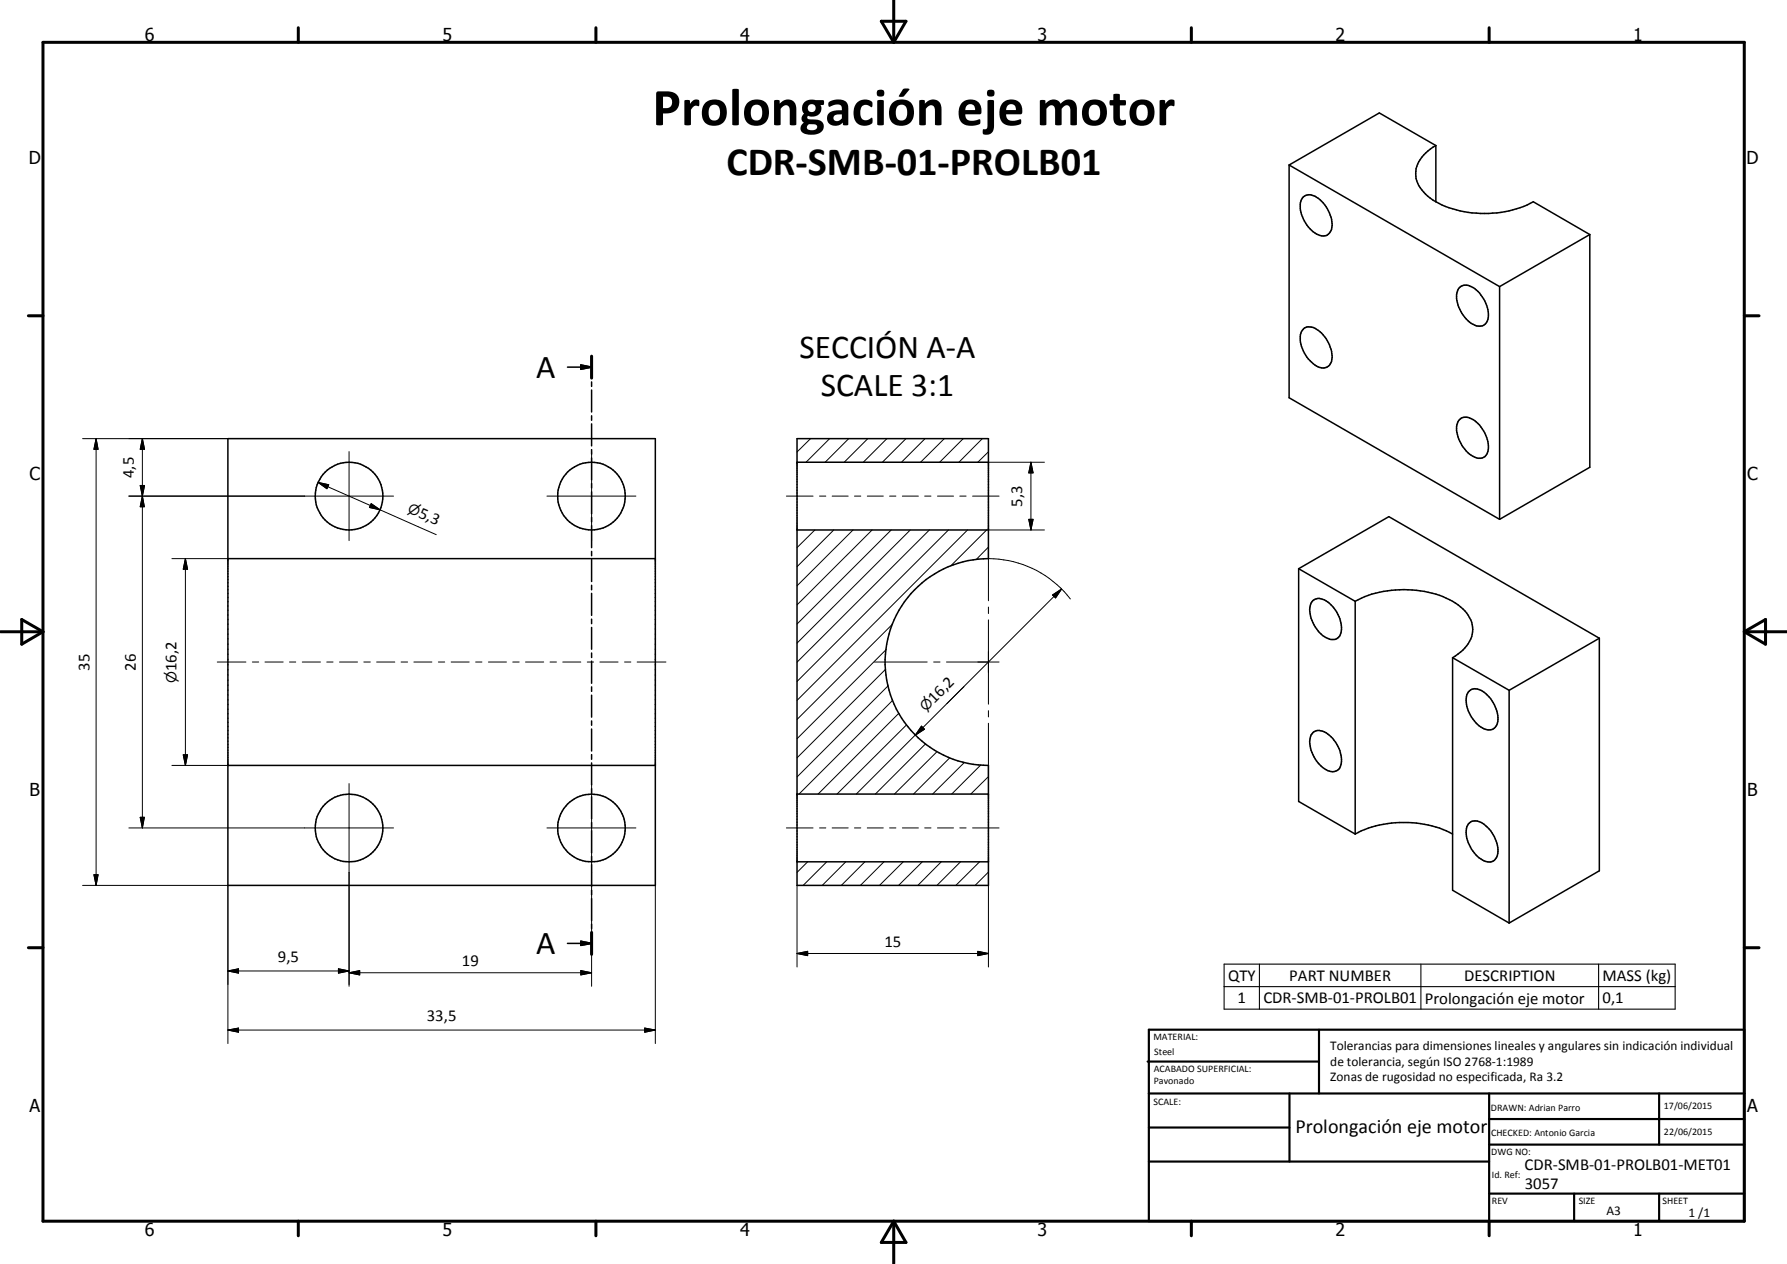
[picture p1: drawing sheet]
<svg xmlns="http://www.w3.org/2000/svg" width="420mm" height="297mm" viewBox="0 0 420 297" stroke-linecap="round" stroke-linejoin="round" font-family="sans-serif">
<g fill="none" stroke="#000" stroke-width=".35">
<path d="M303.1 38.8v54.7l49.5 28.5M303.1 38.8l49.5 28.6M337.6 34.2v13.2M337.6 34.2l-13.3-7.7-21.2 12.3M337.6 34.2a8.2 8.2 0 0 0-4.7 6.6 8 8 0 0 0 4.7 6.6M306.4 46.3a2.58 2.58 0 0 1 3.6 .3 8 8 0 0 1 3.1 7.2 2.16 2.16 0 0 1-3.6 1.2 8.1 8.1 0 0 1-3.7-7.4zM337.6 47.4a25 25 0 0 0 22.9 0l13.3 7.7M373.8 55.1v54.7l-21.2 12.2M373.8 55.1l-21.2 12.3M306.4 77.3a2.78 2.78 0 0 1 3.6 .3 7.8 7.8 0 0 1 3.1 7.3 2.3 2.3 0 0 1-4 .9 8.1 8.1 0 0 1-3.3-7.2zM343 67.8a2.41 2.41 0 0 1 3.3-.2 7.5 7.5 0 0 1 3.4 7.8 2.04 2.04 0 0 1-3 1 7.8 7.8 0 0 1-4.2-7.6zM352.6 67.4v54.6"/>
<path d="M133.4 86.3h5.7M136.6 85.8l2.5 .5-2.5 .5zM139.1 83.7v5.2M139.1 89.7v1.1M139.1 91.7v5.1M139.1 97.7v1.1M139.1 99.6v5.2M343.2 98.6a2.72 2.72 0 0 1 3.5 .2 7.6 7.6 0 0 1 3 7.7 2.15 2.15 0 0 1-3.4 .7 8.1 8.1 0 0 1-3.8-7.4zM53.6 103.1h100.5v105h-100.5zM139.1 105.7v1M139.1 107.6v5.2M139.1 113.6v1.1"/>
<path d="M139.1 115.6v5.1M187.4 103.1h45v28.2a24.3 24.3 0 0 0-24.3 24.3 24.3 24.3 0 0 0 24.3 24.3v28.2h-45zM187.4 108.6h45M53.6 131.3h100.5M139.1 121.6v1M139.1 123.5v5.2M139.1 129.6v1M139.1 131.5v5.2M139.1 137.5v1.1M139.1 139.4v5.2M187.4 124.5h45M305.3 133.6v54.7l13.3 7.7"/>
<path d="M305.3 133.6l13.3 7.7M305.3 133.6l21.2-12.2 49.5 28.6M139.1 145.5v1.1M139.1 147.4v5.2M139.1 153.5v1M139.1 155.4v5.2M308.7 141.1a2.66 2.66 0 0 1 3.5 .4 7.2 7.2 0 0 1 2.8 7.9 2.13 2.13 0 0 1-3.2 .5 7.9 7.9 0 0 1-3.8-7.4l.3-.8zM318.6 141.3v54.7M318.6 141.3a25.2 25.2 0 0 1 22.9 0 7.8 7.8 0 0 1 4.7 7.2 8.6 8.6 0 0 1-4.7 6.1M341.5 154.6v54.6l13.3 7.7M341.5 154.6l13.3 7.6M376 150v54.6l-21.2 12.3"/>
<path d="M376 150l-21.2 12.2M53.6 179.9h100.5M139.1 161.4v1.1M139.1 163.4v5.1M139.1 169.4v1M139.1 171.3v5.2M139.1 177.3v1.1M139.1 179.3v5.1M308.7 172.2a2.83 2.83 0 0 1 3.9 .6 7.1 7.1 0 0 1 2.4 7.6 2.39 2.39 0 0 1-3.6 .2 7.9 7.9 0 0 1-3.4-7.1l.3-.8zM345.2 162.6a2.61 2.61 0 0 1 3.7 .1 7.3 7.3 0 0 1 3 7.6 2.08 2.08 0 0 1-3 1 7.8 7.8 0 0 1-4-8zM354.8 162.2v54.7M139.1 185.3v1.1"/>
<path d="M139.1 187.2v5.2M139.1 193.3v1.1M139.1 195.2v5.2M187.4 186.6h45M318.6 196a25.4 25.4 0 0 1 22.9 0M345.5 193.4a2.66 2.66 0 0 1 3.4 .3 7.3 7.3 0 0 1 3 7.6 2.15 2.15 0 0 1-3.3 .8 7.8 7.8 0 0 1-3.7-7.8zM139.1 201.3v1M139.1 203.2v5.1M139.1 209.2v1.1M139.1 211.2v5.1M139.1 217.2v1M139.1 219.1v5.2"/>
<path d="M187.4 202.5h45M133.4 221.7h5.7M136.6 221.2l2.5 .5-2.5 .5z"/>
<circle cx="82.1" cy="116.6" r="8"/>
<circle cx="139.1" cy="116.6" r="8"/>
<circle cx="82.1" cy="194.6" r="8"/>
<circle cx="139.1" cy="194.6" r="8"/>
</g>
<g fill="none" stroke="#000" stroke-width=".71">
<path d="M10.1 9.9h400v277.1h-400zM70.1 6.5v3.4M140.1 6.5v3.4M207.2 5h5.8l-2.9 4.9zM210.1 0v9.9M280.1 6.5v3.4M350.1 6.5v3.4M6.7 74.2h3.4M410.1 74.2h3.5M139.1 83.7v5.2M.1 148.5h10M5.1 145.6l5 2.9-5 2.9z"/>
<path d="M410.1 148.5h10M410.1 148.5l5-2.9v5.8zM139.1 219.1v5.2M6.7 222.7h3.4M410.1 222.7h3.5M70.1 287v3.4M140.1 287v3.4M210.1 287v10M210.1 287l2.9 5h-5.8zM280.1 287v3.4M350.1 287v3.4"/>
</g>
<g fill="none" stroke="#000" stroke-width=".51">
<path d="M269.8 249.5h40.3M270.1 242h140v45h-140zM270.1 257h140M303.2 257v16M310.1 242v15M350.1 257v30M390.1 257v12M270.1 265h33.1M270.1 273h80M350.1 269h60M350.1 263h60M350.1 280.5h60"/>
<path d="M370.1 280.5v6.5M390.1 280.5v6.5"/>
</g>
<path d="M287.8 226.6h106.1v10.6h-106.1zM287.8 231.9h106.1M296.1 226.6v10.6M334.1 226.6v10.6M375.9 226.6v10.6" fill="none" stroke="#000" stroke-width=".25"/>
<g fill="#000">
<path d="M136.6 85.8l2.5 .5-2.5 .5zM22.6 103.1l.5 2.5h-1zM33 114.1h1l-.5 2.5zM33.5 116.6l.4 2.5h-.9zM33.5 103.1l.5 2.5h-1zM74.8 113.4l2.5 .5-.4 1zM87.3 118.4l2.1 1.4-2.5-.5zM242.4 108.6l.5 2.5h-1zM43.6 131.3l.5 2.5h-1zM241.9 122h1l-.5 2.5zM247.5 139.8l2.1-1.4-1.4 2.1zM43.1 177.4h1l-.5 2.5z"/>
<path d="M216.7 170.6l.7 .8-2.2 1.4zM33 192.1h.9l-.4 2.5zM22.1 205.6h1l-.5 2.5zM53.6 228.2l2.5-.5v1zM79.6 227.7l2.5 .5-2.5 .5zM82.1 228.6l2.5-.5v1zM136.6 221.2l2.5 .5-2.5 .5zM136.6 228.1l2.5 .5-2.5 .5zM187.4 224.1l2.5-.5v1zM229.9 223.6l2.5 .5-2.5 .5zM53.6 242.1l2.5-.5v1zM151.6 241.6l2.5 .5-2.5 .5z"/>
</g>
<g fill="none" stroke="#000" stroke-width=".24">
<path d="M19.4 103.1h34.2M22.6 103.1l.5 2.5h-1zM22.6 103.1v105M30.3 116.6h62.2M33 114.1h1l-.5 2.5zM33 114.1h1l-1 5h.9zM33.5 116.6l.4 2.5h-.9zM33.5 103.1l.5 2.5h-1zM33.5 103.1v91.5M74.8 113.4l2.5 .5-.4 1zM74.8 113.4l14.6 6.4M82.1 106.1v20.9"/>
<path d="M87.3 118.4l2.1 1.4-2.5-.5zM89.4 119.8l13.2 5.8M128.6 116.6h20.9M139.1 106.1v20.9M184.9 116.6h6.3M190.6 103.1l-3.2 3.1M192.7 116.6h1.5M195.1 103.1l-5.6 5.5M195.7 116.6h3.7M199.5 103.1l-5.5 5.5M200.9 116.6h1.5M203.9 116.6h3.8"/>
<path d="M204 103.1l-5.5 5.5M208.5 103.1l-5.5 5.5M209.2 116.6h1.4M212.2 116.6h3.7M213 103.1l-5.5 5.5M217.4 116.6h1.5M217.5 103.1l-5.5 5.5M220.4 116.6h3.8M222 103.1l-5.6 5.5M225.7 116.6h1.4M226.5 103.1l-5.6 5.5M228.7 116.6h6.2"/>
<path d="M231 103.1l-5.5 5.5M232.4 106.2l-2.5 2.4M232.4 108.6h13.2M242.4 108.6l.5 2.5h-1zM242.4 108.6v15.9M40.4 131.3h13.2M43.6 131.3l.5 2.5h-1zM43.6 131.3v48.6M191.6 124.5l-4.2 4.2M196 124.5l-8.6 8.7M200.6 124.5l-13.2 13.2M205.1 124.5l-17.7 17.7"/>
<path d="M209.5 124.5l-22.1 22.1M214 124.5l-26.6 26.6M218.5 124.5l-31.1 31.1M223 124.5l-35.6 35.6M227.5 124.5l-40.1 40.1M232 124.5l-8.5 8.5M232.4 128.6l-2.9 2.9M232.4 128.8v12.4M232.4 124.5h13.2M232.5 131.3a24.3 24.3 0 0 1 19.2 9.5M241.9 122h1l-.5 2.5zM247.5 139.8l2.1-1.4-1.4 2.1z"/>
<path d="M249.6 138.4l-48.3 48.2M51.1 155.6h6.7M59.3 155.6h1.5M62.3 155.6h4.3M68.1 155.6h1.4M71.1 155.6h4.2M76.8 155.6h1.5M79.8 155.6h4.3M85.5 155.6h1.6M88.5 155.6h4.3M94.3 155.6h1.5M97.3 155.6h4.2"/>
<path d="M103.1 155.6h1.5M106.1 155.6h4.2M111.8 155.6h1.5M114.8 155.6h4.3M120.6 155.6h1.5M123.6 155.6h4.2M129.3 155.6h1.5M132.3 155.6h4.3M138.1 155.6h1.5M141 155.6h4.3M146.8 155.6h1.5M149.8 155.6h6.8"/>
<path d="M205.6 155.6h12.4M208.2 157.3l-20.8 20.8M208.3 152.7l-20.9 20.9M209.8 146.7l-22.4 22.4M219.5 155.6h1.5M222.5 155.6h12.4M232.4 142.7v1.5M232.4 145.7v19.8M40.4 179.9h13.2M43.1 177.4h1l-.5 2.5zM208.8 161.2l-21.4 21.4M209.9 164.6l-22 22"/>
<path d="M211.3 167.6l-18.9 19M213.1 170.3l-16.3 16.3M216.7 170.6l.7 .8-2.2 1.4zM217.6 174.8l-11.8 11.8M220.3 176.7l-10 9.9M223.3 178.1l-8.5 8.5M226.6 161.4l-4 4M226.7 179.2l-7.4 7.4M230.6 179.7l-6.8 6.9M232.4 167v1.5M232.4 170v12.4M30.3 194.6h62.2"/>
<path d="M33 192.1h.9l-.4 2.5zM82.1 184.1v47.7M128.6 194.6h20.9M139.1 184.1v47.7M184.9 194.6h6.3M192.7 194.6h1.5M195.7 194.6h3.7M200.9 194.6h1.5M203.9 194.6h3.8M209.2 194.6h1.4M212.2 194.6h3.7M217.4 194.6h1.5"/>
<path d="M220.4 194.6h3.8M225.7 194.6h1.4M228.7 194.6h6.2M232.4 182.5l-4.2 4.1M19.4 208.1h34.2v37.1M22.1 205.6h1l-.5 2.5zM154.1 208.1v37.1M187.4 208.1v19.1M189.9 202.5l-2.5 2.5M194.4 202.5l-5.6 5.6M198.9 202.5l-5.6 5.6M203.4 202.5l-5.6 5.6"/>
<path d="M207.8 202.5l-5.5 5.6M212.4 202.5l-5.6 5.6M216.9 202.5l-5.6 5.6M221.3 202.5l-5.5 5.6M225.8 202.5l-5.5 5.6M230.3 202.5l-5.6 5.6M232.4 204.9l-3.1 3.2M232.4 208.1v19.1M53.6 228.2l2.5-.5v1zM53.6 228.2h28.5M79.6 227.7l2.5 .5-2.5 .5zM82.1 228.6l2.5-.5v1z"/>
<path d="M82.1 228.6h57M136.6 228.1l2.5 .5-2.5 .5zM187.4 224.1l2.5-.5v1zM187.4 224.1h45M229.9 223.6l2.5 .5-2.5 .5zM53.6 242.1l2.5-.5v1zM53.6 242.1h100.5M151.6 241.6l2.5 .5-2.5 .5z"/>
</g>
<text font-size="12.6" x="153.4" y="29.4">Prolongación eje motor</text>
<text font-size="9.4" x="170.8" y="41.2">CDR-SMB-01-PROLB01</text>
<g font-size="7.9">
<text x="126.1" y="88.8">A</text>
<text x="187.9" y="84.2">SECCIÓN A-A</text>
<text x="193" y="93.1">SCALE 3:1</text>
<text x="126.1" y="224.2">A</text>
</g>
<text font-size="4.7" x="304.6" y="266.2">Prolongación eje motor</text>
<g font-size="4.2">
<text x="34" y="9.6">6</text>
<text x="104" y="9.6">5</text>
<text x="174" y="9.6">4</text>
<text x="244" y="9.6">3</text>
<text x="314" y="9.6">2</text>
<text x="384" y="9.6">1</text>
<text x="6.8" y="38.7">D</text>
<text x="410.6" y="38.7">D</text>
<text x="7" y="112.9">C</text>
<text x="410.8" y="112.9">C</text>
<text x="7" y="187.1">B</text>
<text x="410.8" y="187.1">B</text>
<text x="7" y="261.4">A</text>
<text x="410.8" y="261.4">A</text>
<text x="34" y="290.4">6</text>
<text x="104" y="290.4">5</text>
<text x="174" y="290.4">4</text>
<text x="244" y="290.4">3</text>
<text x="314" y="290.4">2</text>
<text x="384" y="290.4">1</text>
</g>
<g font-size="3.9">
<text x="31.4" y="112.4" transform="rotate(-90 31.4 112.4)">4,5</text>
<text x="240.4" y="119.1" transform="rotate(-90 240.4 119.1)">5,3</text>
<text x="98.2" y="121.4" transform="rotate(24 98.2 121.4)">5,3</text>
<text x="21.1" y="157.6" transform="rotate(-90 21.1 157.6)">35</text>
<text x="32" y="157.6" transform="rotate(-90 32 157.6)">26</text>
<text x="41.5" y="157.7" transform="rotate(-90 41.5 157.7)">16,2</text>
<text x="219.7" y="165.4" transform="rotate(-45 219.7 165.4)">16,2</text>
<text x="65.4" y="226.1">9,5</text>
<text x="108.6" y="227">19</text>
<text x="208" y="222.5">15</text>
<text x="288.7" y="230.5">QTY</text>
<text x="303.1" y="230.5">PART NUMBER</text>
<text x="344.2" y="230.5">DESCRIPTION</text>
<text x="376.8" y="230.6">MASS (kg)</text>
<text x="291" y="235.8">1</text>
<text x="297" y="235.8">CDR-SMB-01-PROLB01</text>
<text x="335" y="235.9">Prolongación eje motor</text>
<text x="376.8" y="235.8">0,1</text>
<text x="100.4" y="240">33,5</text>
<text x="358.5" y="275">CDR-SMB-01-PROLB01-MET01</text>
<text x="358.5" y="279.4">3057</text>
</g>
<g font-size="3.3">
<text x="95.7" y="120.3" transform="rotate(24 95.7 120.3)">⌀</text>
<text x="41.5" y="160.5" transform="rotate(-90 41.5 160.5)">⌀</text>
<text x="217.7" y="167.3" transform="rotate(-45 217.7 167.3)">⌀</text>
</g>
<g font-size="3.1">
<text x="312.7" y="246.8">Tolerancias para dimensiones lineales y angulares sin indicación individual</text>
<text x="312.7" y="250.4">de tolerancia, según ISO 2768-1:1989</text>
<text x="312.7" y="254">Zonas de rugosidad no especificada, Ra 3.2</text>
<text x="377.7" y="285.6">A3</text>
<text x="397" y="285.9">1 /1</text>
</g>
<g font-size="2.4">
<text x="271.2" y="244.4">MATERIAL:</text>
<text x="271.3" y="252">ACABADO SUPERFICIAL:</text>
<text x="271.4" y="247.9">Steel</text>
<text x="271.3" y="254.6">Pavonado</text>
<text x="271.2" y="259.7">SCALE:</text>
<text x="350.6" y="261">DRAWN: Adrian Parro</text>
<text x="391.2" y="260.6">17/06/2015</text>
<text x="350.6" y="267">CHECKED: Antonio Garcia</text>
<text x="391.2" y="266.7">22/06/2015</text>
<text x="350.6" y="271.4">DWG NO:</text>
<text x="350.8" y="276.9">Id. Ref:</text>
<text x="350.8" y="282.8">REV</text>
<text x="371.2" y="282.9">SIZE</text>
<text x="390.9" y="282.9">SHEET</text>
</g>
</svg>
